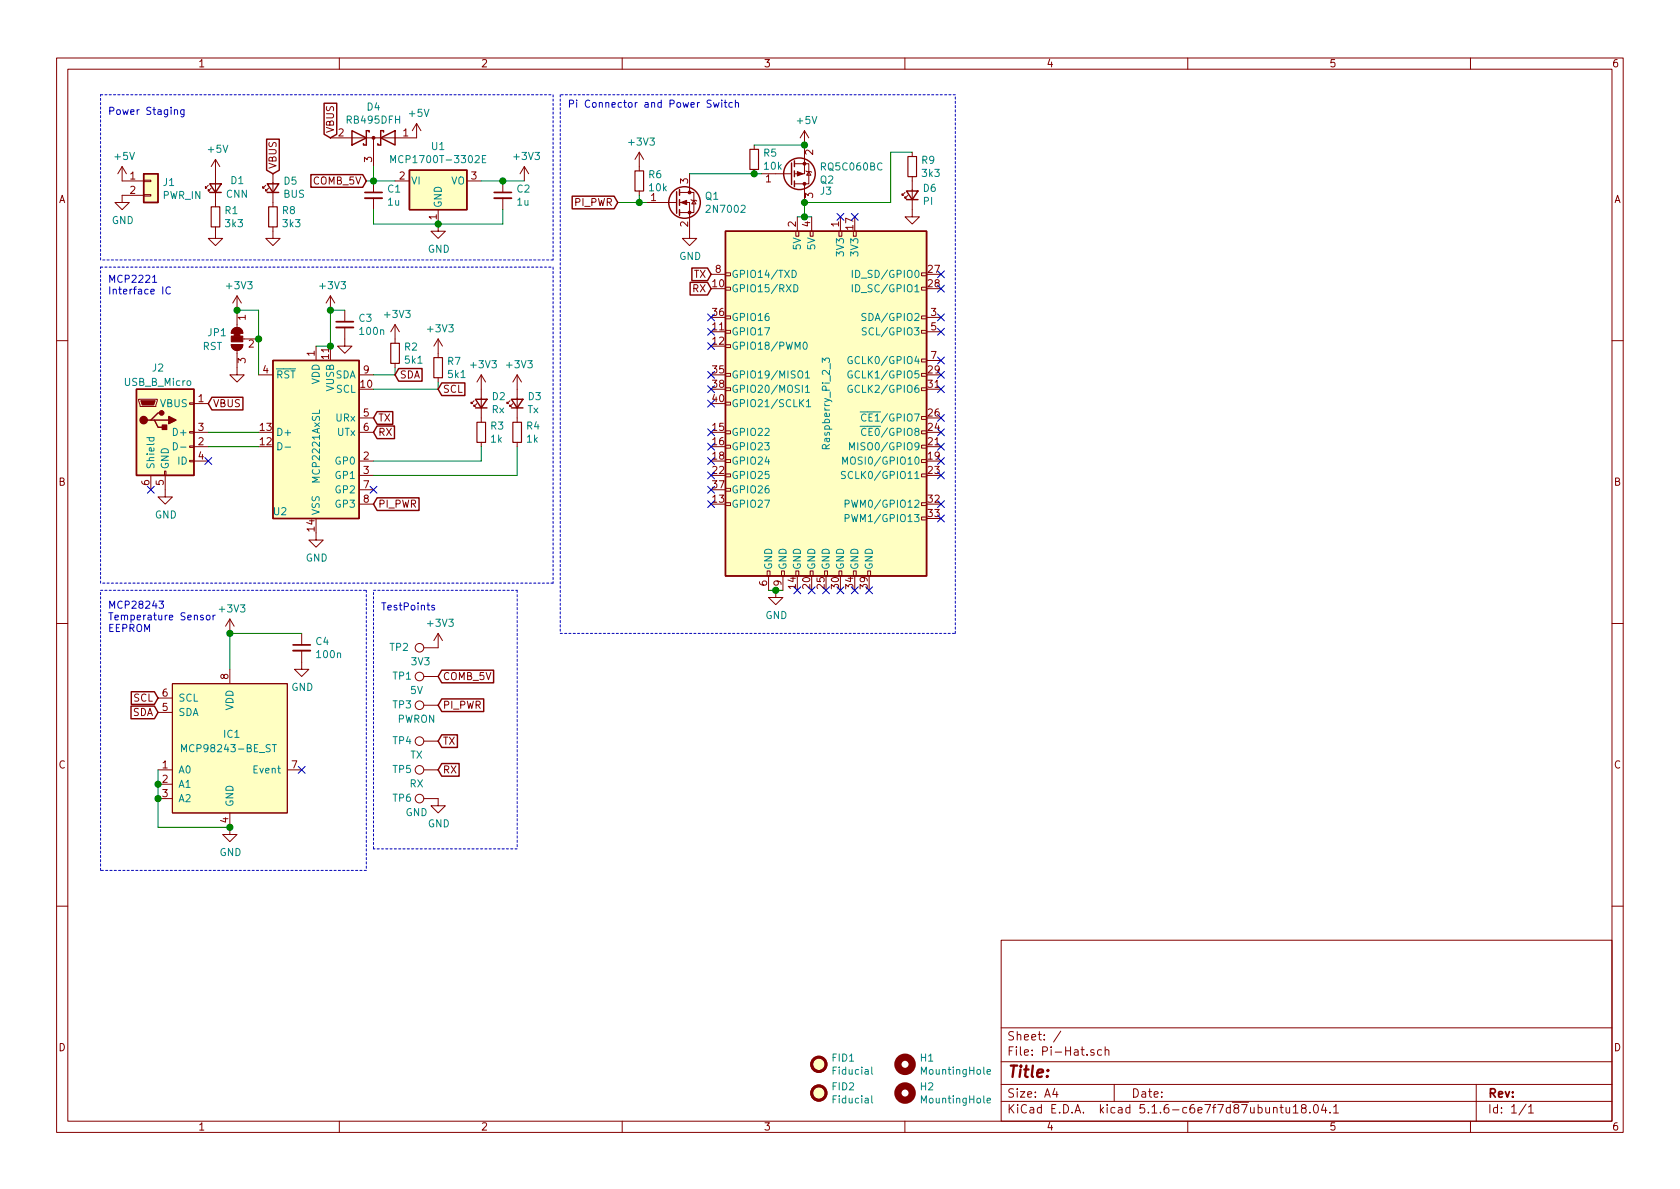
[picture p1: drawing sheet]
EESchema Schematic File Version 4
EELAYER 30 0
EELAYER END
$Descr A4 11693 8268
encoding utf-8
Sheet 1 1
Title ""
Date ""
Rev ""
Comp ""
Comment1 ""
Comment2 ""
Comment3 ""
Comment4 ""
$EndDescr
$Comp
L Interface_USB:MCP2221AxSL U2
U 1 1
P 2200 3100
F 0 "U2" H 1950 2650 50  0000 C CNN
F 1 "MCP2221AxSL" V 2200 3100 50  0000 C CNN
F 2 "Package_SO:SOIC-14_3.9x8.7mm_P1.27mm" H 2200 4100 50  0001 C CNN
F 3 "http://ww1.microchip.com/downloads/en/DeviceDoc/20005565B.pdf" H 2200 3800 50  0001 C CNN
F 4 "2678460" H 2200 3100 50  0001 C CNN "Farnell"
	1    2200 3100
	1    0    0    -1  
$EndComp
$Comp
L Connector:Raspberry_Pi_2_3 J3
U 1 1
P 5750 2800
F 0 "J3" H 5750 4281 50  0000 C CNN
F 1 "Raspberry_Pi_2_3" V 5750 2800 50  0000 C CNN
F 2 "Connector_Samtec_HLE_SMD:Samtec_HLE-105-02-xxx-DV-BE-A_2x05_P2.54mm_Horizontal" H 5750 2800 50  0001 C CNN
F 3 "https://www.raspberrypi.org/documentation/hardware/raspberrypi/schematics/rpi_SCH_3bplus_1p0_reduced.pdf" H 5750 2800 50  0001 C CNN
F 4 "200-HLE1052SDVBEAKTR" H 5750 2800 50  0001 C CNN "Mouser"
	1    5750 2800
	1    0    0    -1  
$EndComp
$Comp
L Connector:USB_B_Micro J2
U 1 1
P 1150 3000
F 0 "J2" H 1100 3450 50  0000 C CNN
F 1 "USB_B_Micro" H 1100 3350 50  0000 C CNN
F 2 "Connector_USB:USB_Micro-B_Molex-105017-0001" H 1300 2950 50  0001 C CNN
F 3 "~" H 1300 2950 50  0001 C CNN
F 4 "2293836" H 1150 3000 50  0001 C CNN "Farnell"
	1    1150 3000
	1    0    0    -1  
$EndComp
$Comp
L Connector_Generic:Conn_01x02 J1
U 1 1
P 1050 1250
F 0 "J1" H 1130 1242 50  0000 L CNN
F 1 "PWR_IN" H 1130 1151 50  0000 L CNN
F 2 "Connector_JST:JST_XH_S2B-XH-A-1_1x02_P2.50mm_Horizontal" H 1050 1250 50  0001 C CNN
F 3 "~" H 1050 1250 50  0001 C CNN
F 4 "1516289" H 1050 1250 50  0001 C CNN "Farnell"
	1    1050 1250
	1    0    0    -1  
$EndComp
$Comp
L Regulator_Linear:MCP1700-3302E_SOT89 U1
U 1 1
P 3050 1250
F 0 "U1" H 3050 1492 50  0000 C CNN
F 1 "MCP1700T-3302E" H 3050 1401 50  0000 C CNN
F 2 "Package_TO_SOT_SMD:SOT-89-3" H 3050 1450 50  0001 C CNN
F 3 "http://ww1.microchip.com/downloads/en/DeviceDoc/20001826D.pdf" H 3050 1200 50  0001 C CNN
F 4 "1439380" H 3050 1250 50  0001 C CNN "Farnell"
	1    3050 1250
	1    0    0    -1  
$EndComp
$Comp
L power:+5V #PWR0101
U 1 1
P 850 1250
F 0 "#PWR0101" H 850 1100 50  0001 C CNN
F 1 "+5V" H 865 1423 50  0000 C CNN
F 2 "" H 850 1250 50  0001 C CNN
F 3 "" H 850 1250 50  0001 C CNN
	1    850  1250
	1    0    0    -1  
$EndComp
$Comp
L power:GND #PWR0102
U 1 1
P 850 1350
F 0 "#PWR0102" H 850 1100 50  0001 C CNN
F 1 "GND" H 855 1177 50  0000 C CNN
F 2 "" H 850 1350 50  0001 C CNN
F 3 "" H 850 1350 50  0001 C CNN
	1    850  1350
	1    0    0    -1  
$EndComp
NoConn ~ 4950 2200
NoConn ~ 4950 2300
NoConn ~ 4950 2400
NoConn ~ 4950 2600
NoConn ~ 4950 2700
NoConn ~ 4950 2800
NoConn ~ 4950 3000
NoConn ~ 4950 3100
NoConn ~ 4950 3200
NoConn ~ 4950 3300
NoConn ~ 4950 3400
NoConn ~ 4950 3500
NoConn ~ 5550 4100
NoConn ~ 5650 4100
NoConn ~ 5750 4100
NoConn ~ 5850 4100
NoConn ~ 5950 4100
NoConn ~ 6050 4100
NoConn ~ 6550 3600
NoConn ~ 6550 3500
NoConn ~ 6550 3300
NoConn ~ 6550 3200
NoConn ~ 6550 3100
NoConn ~ 6550 3000
NoConn ~ 6550 2900
NoConn ~ 6550 2700
NoConn ~ 6550 2600
NoConn ~ 6550 2500
NoConn ~ 6550 2300
NoConn ~ 6550 2200
NoConn ~ 6550 2000
NoConn ~ 6550 1900
NoConn ~ 5950 1500
NoConn ~ 5850 1500
$Comp
L power:+5V #PWR0103
U 1 1
P 5600 1000
F 0 "#PWR0103" H 5600 850 50  0001 C CNN
F 1 "+5V" H 5615 1173 50  0000 C CNN
F 2 "" H 5600 1000 50  0001 C CNN
F 3 "" H 5600 1000 50  0001 C CNN
	1    5600 1000
	1    0    0    -1  
$EndComp
Wire Wire Line
	5650 1500 5600 1500
Connection ~ 5600 1500
Wire Wire Line
	5600 1500 5550 1500
$Comp
L power:GND #PWR0104
U 1 1
P 5400 4100
F 0 "#PWR0104" H 5400 3850 50  0001 C CNN
F 1 "GND" H 5405 3927 50  0000 C CNN
F 2 "" H 5400 4100 50  0001 C CNN
F 3 "" H 5400 4100 50  0001 C CNN
	1    5400 4100
	1    0    0    -1  
$EndComp
NoConn ~ 2600 3400
$Comp
L Device:R_Small R5
U 1 1
P 5250 1100
F 0 "R5" H 5309 1146 50  0000 L CNN
F 1 "10k" H 5309 1055 50  0000 L CNN
F 2 "Resistor_SMD:R_0603_1608Metric" H 5250 1100 50  0001 C CNN
F 3 "~" H 5250 1100 50  0001 C CNN
	1    5250 1100
	1    0    0    -1  
$EndComp
Wire Wire Line
	1450 3000 1800 3000
Wire Wire Line
	1800 3100 1450 3100
NoConn ~ 1450 3200
NoConn ~ 1050 3400
$Comp
L power:GND #PWR0105
U 1 1
P 2200 3700
F 0 "#PWR0105" H 2200 3450 50  0001 C CNN
F 1 "GND" H 2205 3527 50  0000 C CNN
F 2 "" H 2200 3700 50  0001 C CNN
F 3 "" H 2200 3700 50  0001 C CNN
	1    2200 3700
	1    0    0    -1  
$EndComp
$Comp
L power:GND #PWR0106
U 1 1
P 1150 3400
F 0 "#PWR0106" H 1150 3150 50  0001 C CNN
F 1 "GND" H 1155 3227 50  0000 C CNN
F 2 "" H 1150 3400 50  0001 C CNN
F 3 "" H 1150 3400 50  0001 C CNN
	1    1150 3400
	1    0    0    -1  
$EndComp
$Comp
L power:GND #PWR0107
U 1 1
P 3050 1550
F 0 "#PWR0107" H 3050 1300 50  0001 C CNN
F 1 "GND" H 3055 1377 50  0000 C CNN
F 2 "" H 3050 1550 50  0001 C CNN
F 3 "" H 3050 1550 50  0001 C CNN
	1    3050 1550
	1    0    0    -1  
$EndComp
$Comp
L Device:C_Small C2
U 1 1
P 3500 1350
F 0 "C2" H 3592 1396 50  0000 L CNN
F 1 "1u" H 3592 1305 50  0000 L CNN
F 2 "Capacitor_SMD:C_0603_1608Metric" H 3500 1350 50  0001 C CNN
F 3 "~" H 3500 1350 50  0001 C CNN
	1    3500 1350
	1    0    0    -1  
$EndComp
$Comp
L Device:C_Small C1
U 1 1
P 2600 1350
F 0 "C1" H 2692 1396 50  0000 L CNN
F 1 "1u" H 2692 1305 50  0000 L CNN
F 2 "Capacitor_SMD:C_0603_1608Metric" H 2600 1350 50  0001 C CNN
F 3 "~" H 2600 1350 50  0001 C CNN
	1    2600 1350
	1    0    0    -1  
$EndComp
Wire Wire Line
	3050 1550 3500 1550
Wire Wire Line
	3500 1550 3500 1450
Connection ~ 3050 1550
Wire Wire Line
	3050 1550 2600 1550
Wire Wire Line
	2600 1550 2600 1450
Wire Wire Line
	2600 1250 2750 1250
Wire Wire Line
	3350 1250 3500 1250
$Comp
L power:+3V3 #PWR0109
U 1 1
P 3650 1250
F 0 "#PWR0109" H 3650 1100 50  0001 C CNN
F 1 "+3V3" H 3665 1423 50  0000 C CNN
F 2 "" H 3650 1250 50  0001 C CNN
F 3 "" H 3650 1250 50  0001 C CNN
	1    3650 1250
	1    0    0    -1  
$EndComp
Wire Wire Line
	3500 1250 3650 1250
Connection ~ 3500 1250
$Comp
L power:+3V3 #PWR0110
U 1 1
P 2300 2150
F 0 "#PWR0110" H 2300 2000 50  0001 C CNN
F 1 "+3V3" H 2315 2323 50  0000 C CNN
F 2 "" H 2300 2150 50  0001 C CNN
F 3 "" H 2300 2150 50  0001 C CNN
	1    2300 2150
	1    0    0    -1  
$EndComp
Connection ~ 2300 2400
Wire Wire Line
	2300 2400 2200 2400
$Comp
L Device:C_Small C3
U 1 1
P 2400 2250
F 0 "C3" H 2492 2296 50  0000 L CNN
F 1 "100n" H 2492 2205 50  0000 L CNN
F 2 "Capacitor_SMD:C_0603_1608Metric" H 2400 2250 50  0001 C CNN
F 3 "~" H 2400 2250 50  0001 C CNN
	1    2400 2250
	1    0    0    -1  
$EndComp
$Comp
L power:GND #PWR0112
U 1 1
P 2400 2350
F 0 "#PWR0112" H 2400 2100 50  0001 C CNN
F 1 "GND" H 2405 2177 50  0001 C CNN
F 2 "" H 2400 2350 50  0001 C CNN
F 3 "" H 2400 2350 50  0001 C CNN
	1    2400 2350
	1    0    0    -1  
$EndComp
Wire Wire Line
	2400 2150 2300 2150
Wire Wire Line
	2300 2150 2300 2400
Connection ~ 2300 2150
$Comp
L power:+3V3 #PWR0113
U 1 1
P 1650 2150
F 0 "#PWR0113" H 1650 2000 50  0001 C CNN
F 1 "+3V3" H 1665 2323 50  0000 C CNN
F 2 "" H 1650 2150 50  0001 C CNN
F 3 "" H 1650 2150 50  0001 C CNN
	1    1650 2150
	1    0    0    -1  
$EndComp
$Comp
L Device:LED_Small D2
U 1 1
P 3350 2800
F 0 "D2" V 3396 2730 50  0000 R CNN
F 1 "Rx" V 3305 2730 50  0000 R CNN
F 2 "LED_SMD:LED_0805_2012Metric" V 3350 2800 50  0001 C CNN
F 3 "~" V 3350 2800 50  0001 C CNN
F 4 "2610419" H 3350 2800 50  0001 C CNN "Farnell"
	1    3350 2800
	0    -1   -1   0   
$EndComp
$Comp
L Device:LED_Small D3
U 1 1
P 3600 2800
F 0 "D3" V 3646 2730 50  0000 R CNN
F 1 "Tx" V 3555 2730 50  0000 R CNN
F 2 "LED_SMD:LED_0805_2012Metric" V 3600 2800 50  0001 C CNN
F 3 "~" V 3600 2800 50  0001 C CNN
F 4 "2610420" H 3600 2800 50  0001 C CNN "Farnell"
	1    3600 2800
	0    -1   -1   0   
$EndComp
Wire Wire Line
	3350 3200 3350 3100
Wire Wire Line
	3600 3300 3600 3100
$Comp
L Device:R_Small R3
U 1 1
P 3350 3000
F 0 "R3" H 3409 3046 50  0000 L CNN
F 1 "1k" H 3409 2955 50  0000 L CNN
F 2 "Resistor_SMD:R_0603_1608Metric" H 3350 3000 50  0001 C CNN
F 3 "~" H 3350 3000 50  0001 C CNN
	1    3350 3000
	1    0    0    -1  
$EndComp
$Comp
L Device:R_Small R4
U 1 1
P 3600 3000
F 0 "R4" H 3659 3046 50  0000 L CNN
F 1 "1k" H 3659 2955 50  0000 L CNN
F 2 "Resistor_SMD:R_0603_1608Metric" H 3600 3000 50  0001 C CNN
F 3 "~" H 3600 3000 50  0001 C CNN
	1    3600 3000
	1    0    0    -1  
$EndComp
$Comp
L power:+3V3 #PWR0114
U 1 1
P 3350 2700
F 0 "#PWR0114" H 3350 2550 50  0001 C CNN
F 1 "+3V3" H 3365 2873 50  0000 C CNN
F 2 "" H 3350 2700 50  0001 C CNN
F 3 "" H 3350 2700 50  0001 C CNN
	1    3350 2700
	1    0    0    -1  
$EndComp
$Comp
L power:+3V3 #PWR0115
U 1 1
P 3600 2700
F 0 "#PWR0115" H 3600 2550 50  0001 C CNN
F 1 "+3V3" H 3615 2873 50  0000 C CNN
F 2 "" H 3600 2700 50  0001 C CNN
F 3 "" H 3600 2700 50  0001 C CNN
	1    3600 2700
	1    0    0    -1  
$EndComp
Wire Wire Line
	5250 1200 5300 1200
$Comp
L Mechanical:MountingHole H1
U 1 1
P 6300 7400
F 0 "H1" H 6400 7446 50  0000 L CNN
F 1 "MountingHole" H 6400 7355 50  0000 L CNN
F 2 "MountingHole:MountingHole_2.7mm_M2.5" H 6300 7400 50  0001 C CNN
F 3 "~" H 6300 7400 50  0001 C CNN
	1    6300 7400
	1    0    0    -1  
$EndComp
$Comp
L Mechanical:MountingHole H2
U 1 1
P 6300 7600
F 0 "H2" H 6400 7646 50  0000 L CNN
F 1 "MountingHole" H 6400 7555 50  0000 L CNN
F 2 "MountingHole:MountingHole_2.7mm_M2.5" H 6300 7600 50  0001 C CNN
F 3 "~" H 6300 7600 50  0001 C CNN
	1    6300 7600
	1    0    0    -1  
$EndComp
$Comp
L Device:Q_PMOS_GSD Q2
U 1 1
P 5500 1200
F 0 "Q2" H 5704 1246 50  0000 L CNN
F 1 "RQ5C060BC" H 5704 1155 50  0000 L CNN
F 2 "Package_TO_SOT_SMD:SOT-23" H 5700 1300 50  0001 C CNN
F 3 "~" H 5500 1200 50  0001 C CNN
F 4 "2706766" H 5500 1200 50  0001 C CNN "Farnell"
	1    5500 1200
	1    0    0    1   
$EndComp
Wire Wire Line
	5600 1400 5600 1500
Wire Wire Line
	5350 4100 5400 4100
Connection ~ 5400 4100
Wire Wire Line
	5400 4100 5450 4100
$Comp
L Transistor_FET:2N7002 Q1
U 1 1
P 4700 1400
F 0 "Q1" H 4904 1446 50  0000 L CNN
F 1 "2N7002" H 4904 1355 50  0000 L CNN
F 2 "Package_TO_SOT_SMD:SOT-23" H 4900 1325 50  0001 L CIN
F 3 "https://www.fairchildsemi.com/datasheets/2N/2N7002.pdf" H 4700 1400 50  0001 L CNN
F 4 "1713823" H 4700 1400 50  0001 C CNN "Farnell"
	1    4700 1400
	1    0    0    -1  
$EndComp
$Comp
L power:GND #PWR0111
U 1 1
P 4800 1600
F 0 "#PWR0111" H 4800 1350 50  0001 C CNN
F 1 "GND" H 4805 1427 50  0000 C CNN
F 2 "" H 4800 1600 50  0001 C CNN
F 3 "" H 4800 1600 50  0001 C CNN
	1    4800 1600
	1    0    0    -1  
$EndComp
Wire Wire Line
	4800 1200 5250 1200
Wire Wire Line
	2600 3200 3350 3200
Wire Wire Line
	2600 3300 3600 3300
$Comp
L Device:R_Small R6
U 1 1
P 4450 1250
F 0 "R6" H 4509 1296 50  0000 L CNN
F 1 "10k" H 4509 1205 50  0000 L CNN
F 2 "Resistor_SMD:R_0603_1608Metric" H 4450 1250 50  0001 C CNN
F 3 "~" H 4450 1250 50  0001 C CNN
	1    4450 1250
	1    0    0    -1  
$EndComp
Wire Wire Line
	4450 1400 4500 1400
Connection ~ 5250 1200
$Comp
L power:+3V3 #PWR0118
U 1 1
P 4450 1150
F 0 "#PWR0118" H 4450 1000 50  0001 C CNN
F 1 "+3V3" H 4465 1323 50  0000 C CNN
F 2 "" H 4450 1150 50  0001 C CNN
F 3 "" H 4450 1150 50  0001 C CNN
	1    4450 1150
	1    0    0    -1  
$EndComp
Wire Wire Line
	4450 1350 4450 1400
Text GLabel 4300 1400 0    50   Input ~ 0
PI_PWR
Text GLabel 4950 1900 0    50   Input ~ 0
TX
Text GLabel 4950 2000 0    50   Input ~ 0
RX
Text GLabel 2600 3500 2    50   Input ~ 0
PI_PWR
Text GLabel 2600 2900 2    50   Input ~ 0
TX
Text GLabel 2600 3000 2    50   Input ~ 0
RX
Wire Notes Line
	3900 650  3900 4400
Wire Notes Line
	3900 4400 6650 4400
Wire Notes Line
	6650 4400 6650 650 
Wire Notes Line
	6650 650  3900 650 
Text Notes 3950 750  0    50   ~ 0
Pi Connector and Power Switch\n
Text Notes 750  800  0    50   ~ 0
Power Staging\n
Text Notes 750  2050 0    50   ~ 0
MCP2221\nInterface IC\n
Wire Notes Line
	3850 650  3850 1800
Wire Notes Line
	3850 1800 700  1800
Wire Notes Line
	700  1800 700  650 
Wire Notes Line
	700  650  3850 650 
Wire Notes Line
	700  1850 3850 1850
Wire Notes Line
	3850 1850 3850 4050
Wire Notes Line
	3850 4050 700  4050
Wire Notes Line
	700  4050 700  1850
Connection ~ 4450 1400
$Comp
L hat:MCP98243-BE_ST IC1
U 1 1
P 1600 5200
F 0 "IC1" H 1550 5300 50  0000 L CNN
F 1 "MCP98243-BE_ST" H 1250 5200 50  0000 L CNN
F 2 "Package_SO:TSSOP-8_4.4x3mm_P0.65mm" H 1600 5200 50  0001 C CNN
F 3 "https://ww1.microchip.com/downloads/en/DeviceDoc/22153c.pdf" H 1600 5200 50  0001 C CNN
F 4 "579-MCP98243-BE/ST" H 1600 5200 50  0001 C CNN "Mouser"
	1    1600 5200
	1    0    0    -1  
$EndComp
$Comp
L power:GND #PWR02
U 1 1
P 1600 5750
F 0 "#PWR02" H 1600 5500 50  0001 C CNN
F 1 "GND" H 1605 5577 50  0000 C CNN
F 2 "" H 1600 5750 50  0001 C CNN
F 3 "" H 1600 5750 50  0001 C CNN
	1    1600 5750
	1    0    0    -1  
$EndComp
$Comp
L power:+3V3 #PWR01
U 1 1
P 1600 4400
F 0 "#PWR01" H 1600 4250 50  0001 C CNN
F 1 "+3V3" H 1615 4573 50  0000 C CNN
F 2 "" H 1600 4400 50  0001 C CNN
F 3 "" H 1600 4400 50  0001 C CNN
	1    1600 4400
	1    0    0    -1  
$EndComp
$Comp
L Device:C_Small C4
U 1 1
P 2100 4500
F 0 "C4" H 2192 4546 50  0000 L CNN
F 1 "100n" H 2192 4455 50  0000 L CNN
F 2 "Capacitor_SMD:C_0603_1608Metric" H 2100 4500 50  0001 C CNN
F 3 "~" H 2100 4500 50  0001 C CNN
	1    2100 4500
	1    0    0    -1  
$EndComp
$Comp
L power:GND #PWR03
U 1 1
P 2100 4600
F 0 "#PWR03" H 2100 4350 50  0001 C CNN
F 1 "GND" H 2105 4427 50  0000 C CNN
F 2 "" H 2100 4600 50  0001 C CNN
F 3 "" H 2100 4600 50  0001 C CNN
	1    2100 4600
	1    0    0    -1  
$EndComp
Wire Wire Line
	2100 4400 1600 4400
Wire Wire Line
	1600 4400 1600 4650
Connection ~ 1600 4400
NoConn ~ 2100 5350
Wire Wire Line
	1100 5350 1100 5450
Wire Wire Line
	1100 5750 1600 5750
Connection ~ 1100 5450
Wire Wire Line
	1100 5450 1100 5550
Connection ~ 1100 5550
Wire Wire Line
	1100 5550 1100 5750
Connection ~ 1600 5750
Text GLabel 2750 2600 2    50   Input ~ 0
SDA
Text GLabel 3050 2700 2    50   Input ~ 0
SCL
Text GLabel 1100 4950 0    50   Input ~ 0
SDA
Text GLabel 1100 4850 0    50   Input ~ 0
SCL
Wire Notes Line
	2550 4100 2550 6050
Wire Notes Line
	2550 6050 700  6050
Wire Notes Line
	700  6050 700  4100
Wire Notes Line
	700  4100 2550 4100
Text Notes 750  4400 0    50   ~ 0
MCP28243\nTemperature Sensor\nEEPROM
$Comp
L Jumper:SolderJumper_3_Bridged12 JP1
U 1 1
P 1650 2350
F 0 "JP1" V 1604 2418 50  0000 L CNN
F 1 "RST" V 1700 2450 50  0000 L CNN
F 2 "Connector_PinHeader_1.27mm:PinHeader_1x03_P1.27mm_Vertical" H 1650 2350 50  0001 C CNN
F 3 "~" H 1650 2350 50  0001 C CNN
	1    1650 2350
	0    -1   1    0   
$EndComp
$Comp
L power:GND #PWR0120
U 1 1
P 1650 2550
F 0 "#PWR0120" H 1650 2300 50  0001 C CNN
F 1 "GND" H 1655 2377 50  0001 C CNN
F 2 "" H 1650 2550 50  0001 C CNN
F 3 "" H 1650 2550 50  0001 C CNN
	1    1650 2550
	1    0    0    -1  
$EndComp
$Comp
L Connector:TestPoint TP2
U 1 1
P 3050 4500
F 0 "TP2" V 3050 4700 50  0000 L CNN
F 1 "3V3" V 2950 4550 50  0000 L CNN
F 2 "TestPoint:TestPoint_THTPad_1.5x1.5mm_Drill0.7mm" H 3250 4500 50  0001 C CNN
F 3 "~" H 3250 4500 50  0001 C CNN
	1    3050 4500
	0    -1   -1   0   
$EndComp
$Comp
L Connector:TestPoint TP1
U 1 1
P 3050 4700
F 0 "TP1" V 3050 4950 50  0000 C CNN
F 1 "5V" V 2950 4850 50  0000 C CNN
F 2 "TestPoint:TestPoint_THTPad_1.5x1.5mm_Drill0.7mm" H 3250 4700 50  0001 C CNN
F 3 "~" H 3250 4700 50  0001 C CNN
	1    3050 4700
	0    -1   -1   0   
$EndComp
$Comp
L Connector:TestPoint TP6
U 1 1
P 3050 5550
F 0 "TP6" V 3050 5800 50  0000 C CNN
F 1 "GND" V 2950 5700 50  0000 C CNN
F 2 "TestPoint:TestPoint_THTPad_1.5x1.5mm_Drill0.7mm" H 3250 5550 50  0001 C CNN
F 3 "~" H 3250 5550 50  0001 C CNN
	1    3050 5550
	0    -1   -1   0   
$EndComp
$Comp
L Connector:TestPoint TP3
U 1 1
P 3050 4900
F 0 "TP3" V 3050 5150 50  0000 C CNN
F 1 "PWRON" V 2950 5050 50  0000 C CNN
F 2 "TestPoint:TestPoint_THTPad_1.5x1.5mm_Drill0.7mm" H 3250 4900 50  0001 C CNN
F 3 "~" H 3250 4900 50  0001 C CNN
	1    3050 4900
	0    -1   -1   0   
$EndComp
$Comp
L Connector:TestPoint TP4
U 1 1
P 3050 5150
F 0 "TP4" V 3050 5400 50  0000 C CNN
F 1 "TX" V 2950 5300 50  0000 C CNN
F 2 "TestPoint:TestPoint_THTPad_1.5x1.5mm_Drill0.7mm" H 3250 5150 50  0001 C CNN
F 3 "~" H 3250 5150 50  0001 C CNN
	1    3050 5150
	0    -1   -1   0   
$EndComp
Text GLabel 3050 5150 2    50   Input ~ 0
TX
Text GLabel 3050 5350 2    50   Input ~ 0
RX
$Comp
L Connector:TestPoint TP5
U 1 1
P 3050 5350
F 0 "TP5" V 3050 5600 50  0000 C CNN
F 1 "RX" V 2950 5500 50  0000 C CNN
F 2 "TestPoint:TestPoint_THTPad_1.5x1.5mm_Drill0.7mm" H 3250 5350 50  0001 C CNN
F 3 "~" H 3250 5350 50  0001 C CNN
	1    3050 5350
	0    -1   -1   0   
$EndComp
Text GLabel 3050 4900 2    50   Input ~ 0
PI_PWR
Wire Wire Line
	4300 1400 4450 1400
$Comp
L power:+3V3 #PWR0121
U 1 1
P 3050 4500
F 0 "#PWR0121" H 3050 4350 50  0001 C CNN
F 1 "+3V3" H 3065 4673 50  0000 C CNN
F 2 "" H 3050 4500 50  0001 C CNN
F 3 "" H 3050 4500 50  0001 C CNN
	1    3050 4500
	1    0    0    -1  
$EndComp
$Comp
L power:GND #PWR0123
U 1 1
P 3050 5550
F 0 "#PWR0123" H 3050 5300 50  0001 C CNN
F 1 "GND" H 3055 5377 50  0000 C CNN
F 2 "" H 3050 5550 50  0001 C CNN
F 3 "" H 3050 5550 50  0001 C CNN
	1    3050 5550
	1    0    0    -1  
$EndComp
Text Notes 2650 4250 0    50   ~ 0
TestPoints\n
Wire Notes Line
	2600 4100 3600 4100
Wire Notes Line
	3600 4100 3600 5900
Wire Notes Line
	3600 5900 2600 5900
Wire Notes Line
	2600 5900 2600 4100
$Comp
L Mechanical:Fiducial FID1
U 1 1
P 5700 7400
F 0 "FID1" H 5785 7446 50  0000 L CNN
F 1 "Fiducial" H 5785 7355 50  0000 L CNN
F 2 "Fiducial:Fiducial_0.75mm_Mask1.5mm" H 5700 7400 50  0001 C CNN
F 3 "~" H 5700 7400 50  0001 C CNN
	1    5700 7400
	1    0    0    -1  
$EndComp
$Comp
L Mechanical:Fiducial FID2
U 1 1
P 5700 7600
F 0 "FID2" H 5785 7646 50  0000 L CNN
F 1 "Fiducial" H 5785 7555 50  0000 L CNN
F 2 "Fiducial:Fiducial_0.75mm_Mask1.5mm" H 5700 7600 50  0001 C CNN
F 3 "~" H 5700 7600 50  0001 C CNN
	1    5700 7600
	1    0    0    -1  
$EndComp
Wire Wire Line
	1800 2150 1650 2150
Connection ~ 1650 2150
Text GLabel 1450 2800 2    50   Input ~ 0
VBUS
Wire Wire Line
	1800 2150 1800 2350
Connection ~ 1800 2350
Wire Wire Line
	1800 2350 1800 2600
$Comp
L Device:R_Small R2
U 1 1
P 2750 2450
F 0 "R2" H 2809 2496 50  0000 L CNN
F 1 "5k1" H 2809 2405 50  0000 L CNN
F 2 "Resistor_SMD:R_0603_1608Metric" H 2750 2450 50  0001 C CNN
F 3 "~" H 2750 2450 50  0001 C CNN
F 4 "2447404" H 2750 2450 50  0001 C CNN "Farnell"
	1    2750 2450
	1    0    0    -1  
$EndComp
$Comp
L Device:R_Small R7
U 1 1
P 3050 2550
F 0 "R7" H 3109 2596 50  0000 L CNN
F 1 "5k1" H 3109 2505 50  0000 L CNN
F 2 "Resistor_SMD:R_0603_1608Metric" H 3050 2550 50  0001 C CNN
F 3 "~" H 3050 2550 50  0001 C CNN
F 4 "2447404" H 3050 2550 50  0001 C CNN "Farnell"
	1    3050 2550
	1    0    0    -1  
$EndComp
$Comp
L power:+3V3 #PWR06
U 1 1
P 3050 2450
F 0 "#PWR06" H 3050 2300 50  0001 C CNN
F 1 "+3V3" H 3065 2623 50  0000 C CNN
F 2 "" H 3050 2450 50  0001 C CNN
F 3 "" H 3050 2450 50  0001 C CNN
	1    3050 2450
	1    0    0    -1  
$EndComp
$Comp
L power:+3V3 #PWR05
U 1 1
P 2750 2350
F 0 "#PWR05" H 2750 2200 50  0001 C CNN
F 1 "+3V3" H 2765 2523 50  0000 C CNN
F 2 "" H 2750 2350 50  0001 C CNN
F 3 "" H 2750 2350 50  0001 C CNN
	1    2750 2350
	1    0    0    -1  
$EndComp
Wire Wire Line
	3050 2650 3050 2700
Wire Wire Line
	3050 2700 2600 2700
Wire Wire Line
	2750 2550 2750 2600
Wire Wire Line
	2750 2600 2600 2600
$Comp
L Device:D_Schottky_x2_KCom_AAK D4
U 1 1
P 2600 950
F 0 "D4" H 2600 1167 50  0000 C CNN
F 1 "RB495DFH" H 2600 1076 50  0000 C CNN
F 2 "Package_TO_SOT_SMD:SC-59" H 2600 950 50  0001 C CNN
F 3 "http://www.farnell.com/datasheets/2328754.pdf" H 2600 950 50  0001 C CNN
F 4 "2772677" H 2600 950 50  0001 C CNN "Farnell"
	1    2600 950 
	-1   0    0    -1  
$EndComp
Text GLabel 2300 950  1    50   Input ~ 0
VBUS
$Comp
L power:+5V #PWR0108
U 1 1
P 2900 950
F 0 "#PWR0108" H 2900 800 50  0001 C CNN
F 1 "+5V" H 2915 1123 50  0000 C CNN
F 2 "" H 2900 950 50  0001 C CNN
F 3 "" H 2900 950 50  0001 C CNN
	1    2900 950 
	1    0    0    -1  
$EndComp
Wire Wire Line
	2600 1250 2600 1150
Connection ~ 2600 1250
Text GLabel 2550 1250 0    50   Input ~ 0
COMB_5V
Text GLabel 3050 4700 2    50   Input ~ 0
COMB_5V
Connection ~ 5600 1000
Wire Wire Line
	5250 1000 5600 1000
Wire Wire Line
	2550 1250 2600 1250
$Comp
L Device:LED_Small D1
U 1 1
P 1500 1300
F 0 "D1" V 1550 1200 50  0000 R CNN
F 1 "CNN" V 1455 1230 50  0000 R CNN
F 2 "LED_SMD:LED_0805_2012Metric" V 1500 1300 50  0001 C CNN
F 3 "~" V 1500 1300 50  0001 C CNN
F 4 "2610416" H 1500 1300 50  0001 C CNN "Farnell"
	1    1500 1300
	0    -1   -1   0   
$EndComp
$Comp
L Device:R_Small R1
U 1 1
P 1500 1500
F 0 "R1" H 1559 1546 50  0000 L CNN
F 1 "3k3" H 1559 1455 50  0000 L CNN
F 2 "Resistor_SMD:R_0603_1608Metric" H 1500 1500 50  0001 C CNN
F 3 "~" H 1500 1500 50  0001 C CNN
	1    1500 1500
	1    0    0    -1  
$EndComp
$Comp
L power:GND #PWR07
U 1 1
P 1500 1600
F 0 "#PWR07" H 1500 1350 50  0001 C CNN
F 1 "GND" H 1505 1427 50  0001 C CNN
F 2 "" H 1500 1600 50  0001 C CNN
F 3 "" H 1500 1600 50  0001 C CNN
	1    1500 1600
	1    0    0    -1  
$EndComp
Text GLabel 1900 1200 1    50   Input ~ 0
VBUS
$Comp
L power:+5V #PWR04
U 1 1
P 1500 1200
F 0 "#PWR04" H 1500 1050 50  0001 C CNN
F 1 "+5V" H 1515 1373 50  0000 C CNN
F 2 "" H 1500 1200 50  0001 C CNN
F 3 "" H 1500 1200 50  0001 C CNN
	1    1500 1200
	1    0    0    -1  
$EndComp
$Comp
L Device:LED_Small D5
U 1 1
P 1900 1300
F 0 "D5" V 1946 1230 50  0000 R CNN
F 1 "BUS" V 1855 1230 50  0000 R CNN
F 2 "LED_SMD:LED_0805_2012Metric" V 1900 1300 50  0001 C CNN
F 3 "~" V 1900 1300 50  0001 C CNN
F 4 "2610416" H 1900 1300 50  0001 C CNN "Farnell"
	1    1900 1300
	0    -1   -1   0   
$EndComp
$Comp
L Device:R_Small R8
U 1 1
P 1900 1500
F 0 "R8" H 1959 1546 50  0000 L CNN
F 1 "3k3" H 1959 1455 50  0000 L CNN
F 2 "Resistor_SMD:R_0603_1608Metric" H 1900 1500 50  0001 C CNN
F 3 "~" H 1900 1500 50  0001 C CNN
	1    1900 1500
	1    0    0    -1  
$EndComp
$Comp
L power:GND #PWR08
U 1 1
P 1900 1600
F 0 "#PWR08" H 1900 1350 50  0001 C CNN
F 1 "GND" H 1905 1427 50  0001 C CNN
F 2 "" H 1900 1600 50  0001 C CNN
F 3 "" H 1900 1600 50  0001 C CNN
	1    1900 1600
	1    0    0    -1  
$EndComp
$Comp
L Device:LED_Small D6
U 1 1
P 6350 1350
F 0 "D6" V 6396 1280 50  0000 R CNN
F 1 "PI" V 6305 1280 50  0000 R CNN
F 2 "LED_SMD:LED_0805_2012Metric" V 6350 1350 50  0001 C CNN
F 3 "~" V 6350 1350 50  0001 C CNN
F 4 "2610416" H 6350 1350 50  0001 C CNN "Farnell"
	1    6350 1350
	0    -1   -1   0   
$EndComp
$Comp
L Device:R_Small R9
U 1 1
P 6350 1150
F 0 "R9" H 6409 1196 50  0000 L CNN
F 1 "3k3" H 6409 1105 50  0000 L CNN
F 2 "Resistor_SMD:R_0603_1608Metric" H 6350 1150 50  0001 C CNN
F 3 "~" H 6350 1150 50  0001 C CNN
	1    6350 1150
	1    0    0    -1  
$EndComp
$Comp
L power:GND #PWR09
U 1 1
P 6350 1450
F 0 "#PWR09" H 6350 1200 50  0001 C CNN
F 1 "GND" H 6355 1277 50  0001 C CNN
F 2 "" H 6350 1450 50  0001 C CNN
F 3 "" H 6350 1450 50  0001 C CNN
	1    6350 1450
	1    0    0    -1  
$EndComp
Wire Wire Line
	5600 1400 6200 1400
Wire Wire Line
	6200 1400 6200 1050
Wire Wire Line
	6200 1050 6350 1050
Connection ~ 5600 1400
$Comp
L power:PWR_FLAG #FLG0101
U 1 1
P 850 1250
F 0 "#FLG0101" H 850 1325 50  0001 C CNN
F 1 "PWR_FLAG" V 850 1377 50  0001 L CNN
F 2 "" H 850 1250 50  0001 C CNN
F 3 "~" H 850 1250 50  0001 C CNN
	1    850  1250
	0    -1   -1   0   
$EndComp
Connection ~ 850  1250
$Comp
L power:PWR_FLAG #FLG0103
U 1 1
P 2600 1150
F 0 "#FLG0103" H 2600 1225 50  0001 C CNN
F 1 "PWR_FLAG" V 2600 1277 50  0001 L CNN
F 2 "" H 2600 1150 50  0001 C CNN
F 3 "~" H 2600 1150 50  0001 C CNN
	1    2600 1150
	0    1    1    0   
$EndComp
Connection ~ 2600 1150
$Comp
L power:PWR_FLAG #FLG0102
U 1 1
P 5600 1400
F 0 "#FLG0102" H 5600 1475 50  0001 C CNN
F 1 "PWR_FLAG" V 5600 1527 50  0001 L CNN
F 2 "" H 5600 1400 50  0001 C CNN
F 3 "~" H 5600 1400 50  0001 C CNN
	1    5600 1400
	0    -1   -1   0   
$EndComp
$EndSCHEMATC
